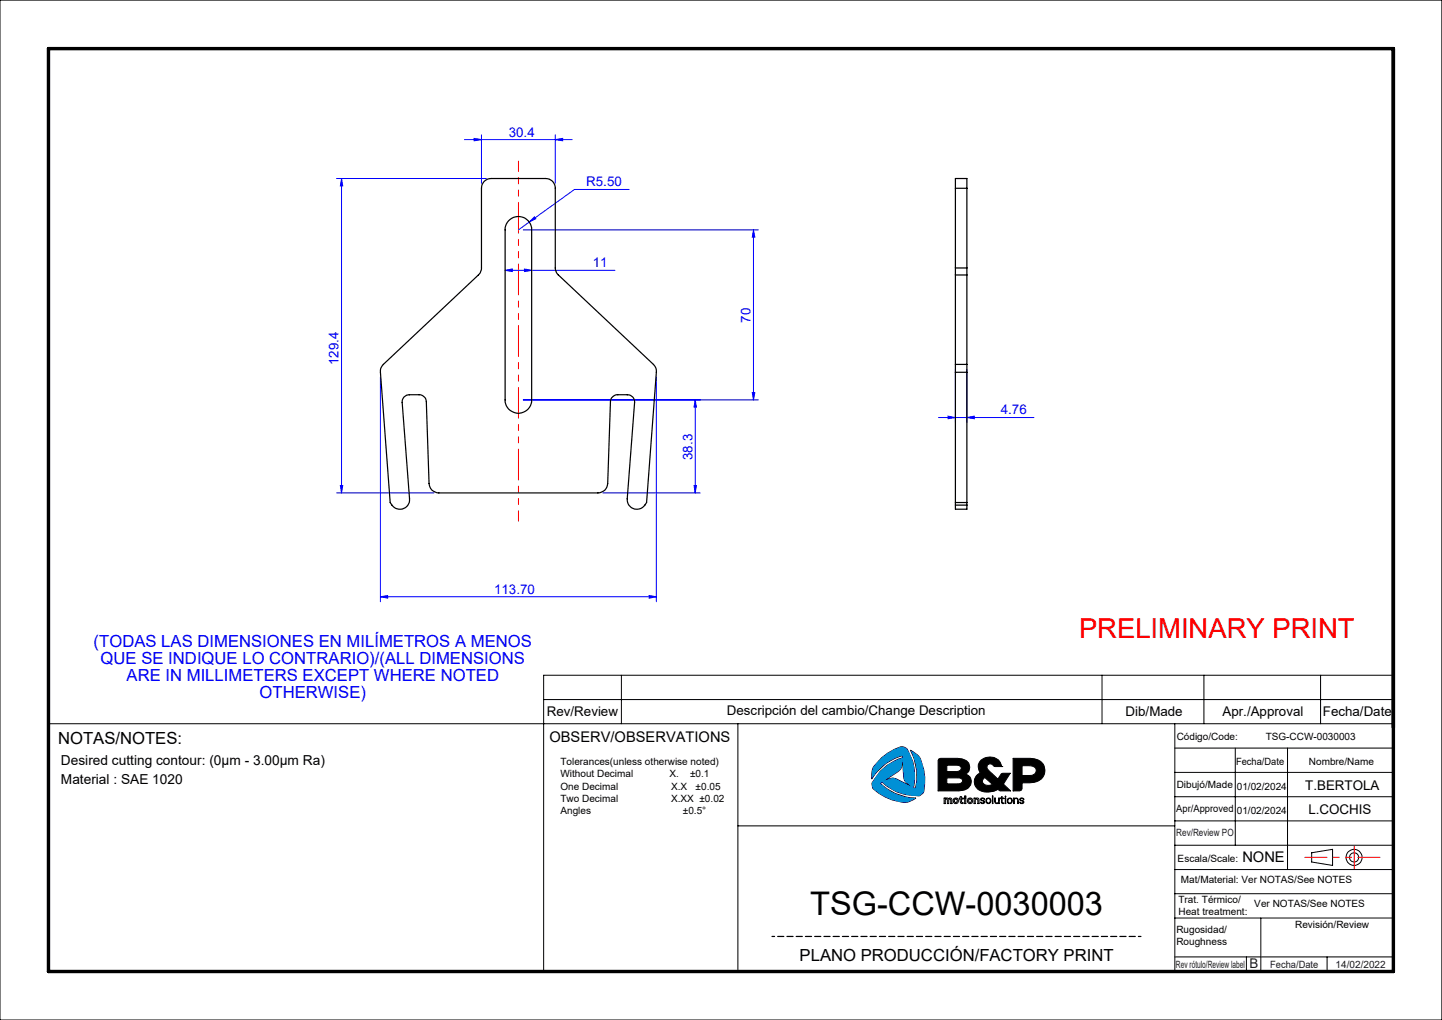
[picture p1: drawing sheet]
<svg xmlns="http://www.w3.org/2000/svg" width="297mm" height="210mm" viewBox="0 0 297 210" stroke-linecap="round" stroke-linejoin="round" font-family="sans-serif">
<g fill="none" stroke="#000" stroke-width=".21">
<path d="M0 0h297v210h-297zM128 139v10M227 139v10M248 139v10M272 139v10M287 139h-175v61M112 144h175M152 149v51M181.6 156a8.6 8.6 0 0 1 4.3-2.3l.8 .4a10.3 10.3 0 0 1 1.4 8.1l.4 .1a10.8 10.8 0 0 0-1-7.9 4.7 4.7 0 0 1 2 1.8 10.1 10.1 0 0 1 .6 7.1l-.7 .5a9.9 9.9 0 0 1-7.7-2.8l-.4 .3a10.8 10.8 0 0 0 7.4 3 4.3 4.3 0 0 1-2.5 .9 9.6 9.6 0 0 1-6.5-3.1l-.1-.8a10.1 10.1 0 0 1 6.3-5.3v-.4a10.4 10.4 0 0 0-6.4 4.8 4.2 4.2 0 0 1 .5-2.6zM185.9 156.6l.2 3.4 .2 .7 1.3 1.2-3.1-1.6-.6-.1-1.8 .5 2.9-1.9 .5-.5zM193.3 156.3l.4-.2h3.5a2.09 2.09 0 0 1 2.5 1.9l-.1 .7-.8 .7a1.68 1.68 0 0 1 1.3 1.7 1.68 1.68 0 0 1-1.5 1.6l-1.2 .1h-4.2zM195 157.5l2.4 .1a.58 .58 0 0 1 .6 .4 .58 .58 0 0 1-.3 .6l-.7 .2h-2z"/>
<path d="M202.1 156.5a2.71 2.71 0 0 1 3.9 .5l.3 .8h-1.5a.8 .8 0 0 0-.8-.5 .8 .8 0 0 0-.7 .6 2.07 2.07 0 0 0 1 1.4l1.2 1.1 .8-1.1 1.8-.1-1.4 2.2 1.4 1.4h-2l-.5-.3a3.5 3.5 0 0 1-4.6-.4 1.98 1.98 0 0 1 .9-3 1.94 1.94 0 0 1 .2-2.6zM206.3 157.8h.1M208.7 156.1h3.5a2.6 2.6 0 0 1 2.9 3.2 2.82 2.82 0 0 1-3.1 1.9h-1.5l-.1 1.5-.4 .1h-1.3zM210.5 157.6a2.82 2.82 0 0 1 2.8 .5 1.05 1.05 0 0 1-.1 1.2 1.05 1.05 0 0 1-1.1 .4h-1.6zM242 149v51M242 159h45M242 154h45M254.4 154v20M265.2 154v25M287 149h-277v51M152 170h90M194.5 164.3l1.5 .1 .1 1h-.3v-.7l-.2-.2-.2 .1v.8h-.3v-.8l-.2-.1-.2 .2v.7h-.2z"/>
<path d="M195 160.2h2.7l.5 .3v.4a.86 .86 0 0 1-1 .5h-2.2zM196.6 164.6l.2-.1 .3 .1v.5l-.3 .1-.2-.1zM197.8 164h.2v.3h.4v.2h-.4v.5a.22 .22 0 0 0 .1 .2 .22 .22 0 0 0 .3 0v.2a.63 .63 0 0 1-.6-.2 .63 .63 0 0 1 0-.7h-.2v-.2h.2zM198.7 164.3h.2v1.1h-.2zM198.7 163.9h.2v.2h-.2zM199.6 164.6l.2-.1 .2 .1v.5l-.2 .1-.2-.1zM200.6 164.3l.9 .1 .1 .2v.8h-.2v-.7l-.3-.2-.2 .3v.6h-.3zM202.5 160.4l.3-.3 1.6 1.4a1.33 1.33 0 0 1-2.1-.6zM202.6 165a.42 .42 0 0 1-.5-.2 .42 .42 0 0 1 0-.4l.5-.1 .2 .3h-.1a.28 .28 0 0 0-.3-.2 .28 .28 0 0 0-.3 .3h.1a.39 .39 0 0 1 .6 .4 .39 .39 0 0 1-.6 .3l-.3-.2 .5 .1h.2v-.3M203.3 164.5l.3-.1 .3 .1 .1 .3-.2 .5-.5-.1zM204.4 163.9h.1v1.5h-.1zM204.9 164.3h.1v.6a.36 .36 0 0 0 .3 .4 .36 .36 0 0 0 .4-.4v-.6h.1v1.1l-.1-.1-.3 .1-.4-.1z"/>
<path d="M206.3 164h.1v.3h.4l-.4 .1v.6a.23 .23 0 0 0 .1 .3 .23 .23 0 0 0 .3 0 .28 .28 0 0 1-.4 .1 .28 .28 0 0 1-.1-.4v-.6h-.3l.3-.1zM207 163.9l.2 .2zM207 164.3h.2v1.1h-.2zM207.7 164.5l.3-.1 .3 .1 .1 .3-.2 .5-.5-.1-.1-.3zM208.8 164.3l.1 .2a.48 .48 0 0 1 .8 .1v.8h-.1v-.6a.36 .36 0 0 0-.3-.4 .36 .36 0 0 0-.4 .4v.6h-.1zM210.1 164.4a.47 .47 0 0 1 .4-.1 .47 .47 0 0 1 .4 .3h-.1a.28 .28 0 0 0-.3-.2 .28 .28 0 0 0-.3 .3h.1a.4 .4 0 0 1 .5 .2 .4 .4 0 0 1-.2 .5h-.3l-.3-.2 .3 .1h.4l.1-.2-.2-.1a.46 .46 0 0 1-.5-.6zM242 164h45M242 169h45M242 174h45M242 179h45M270.2 175.6l4.3-.7v3.3l-4.3-.7zM242 184h45"/>
<path d="M242 189h45M242 197h45M256.7 197v3M259.7 189v11M273.3 197v3"/>
<circle cx="196.9" cy="164.9" r=".57"/>
<circle cx="199.8" cy="164.9" r=".57"/>
<circle cx="203.6" cy="164.9" r=".56"/>
<circle cx="208" cy="164.9" r=".57"/>
<circle cx="278.9" cy="176.5" r="1.66"/>
<circle cx="278.9" cy="176.5" r=".94"/>
</g>
<path d="M159 192.8h76" fill="none" stroke="#000" stroke-width=".25" stroke-dasharray="1.3 .6" stroke-dashoffset=".7"/>
<path d="M10 10h277v190h-277z" fill="none" stroke="#000" stroke-width=".7"/>
<path d="M268.7 176.5h15.5" fill="none" stroke="#f00" stroke-width=".21" stroke-dasharray="6.3 1.3 1.3 1.3 1.3 1.3" stroke-dashoffset="1.8"/>
<path d="M278.9 174.2v4.6" fill="none" stroke="#f00" stroke-width=".21" stroke-dasharray="6.3 1.3 1.3 1.3 1.3 1.3"/>
<path d="M195 160.2h2.7l.5 .3 .1 .4-.3 .3-.5 .2h-2.5zM195 157.5l2.4 .1 .5 .2 .1 .5-.3 .4-.4 .1h-2.3zM193.3 156.3l-.1 6.5h4.4a2.08 2.08 0 0 0 2.4-2.3l-.4-.8-.8-.3a1.68 1.68 0 0 0 .9-1.9 1.68 1.68 0 0 0-1.7-1.3l-4.4-.1zM202.5 160.3l.3-.2 1.6 1.4-.7 .2-.9-.1-.5-.7zM202 156.6l-.5 .9 .1 1.1a.37 .37 0 0 1 .2 .4 .37 .37 0 0 1-.3 .3l-.7 1-.1 .8 .2 .9 .6 .6 .4 .2a4.1 4.1 0 0 0 3.7-.3l.4 .3h2.1l-1.4-1.4 1.4-2.2h-1.8l-.8 1.2-2.1-2-.1-.6 .1-.4 .4-.1 .6 .1 .4 .4h1.5v-.1a2.6 2.6 0 0 0-4.3-1.1zM210.5 157.6h1.8l.7 .3 .4 .5-.1 .7-.4 .4-.5 .2h-1.9zM208.7 156.1v6.7l1.6-.1 .2-.3v-1.2h1.5a2.75 2.75 0 0 0 3.2-2.4v-.8l-.3-.7a3.1 3.1 0 0 0-2.7-1.2z" fill-rule="evenodd" fill="#000"/>
<path d="M181.6 156l-1.6 1.8a4.1 4.1 0 0 0-.5 2.6 10.5 10.5 0 0 1 6.4-4.8v.4a9.6 9.6 0 0 0-6.3 5.4 1.5 1.5 0 0 0 1.1 1.6 8.6 8.6 0 0 0 6.3 2.1l1.7-.8a10.7 10.7 0 0 1-7.4-3l.4-.3a9.8 9.8 0 0 0 7.8 2.8l.6-.5a9.5 9.5 0 0 0-1-7.7l-1.6-1.2a10.7 10.7 0 0 1 1 7.9l-.4-.1a9.7 9.7 0 0 0-1.5-8.2 1.71 1.71 0 0 0-2.1 .2l-1.1 .5zM185.9 156.6l.3 3.9 .2 .4 1.2 1-3.3-1.7h-.7l-1.5 .5 3.2-2.1 .4-.6z" fill-rule="evenodd" fill="#0090d6"/>
<g fill="none" stroke="#00f" stroke-width=".21">
<path d="M69.3 36.8h30.9M70.3 36.8l.3 1.5h-.5zM70.3 36.8v64.7M95.7 28.7h22.2M97.6 28.5l1.6 .2-1.6 .3zM99.2 27.8v9.9M114.4 28.7l1.5-.2v.5zM114.4 27.8v9.9M129.6 39h-11.3l-9.3 6.7M104 55.7l1.5-.3v.5zM104 55.7h22.6M107.8 47.3h48.4"/>
<path d="M108 55.4l1.5 .3-1.5 .2zM109 45.7l-2.2 1.6M110.1 44.7l.2 .3-1.3 .7zM155.2 47.3l.3 1.5h-.6zM155.2 47.3v35M78.4 77.6v46.3M135.2 77.6v46.3M196.8 76.1v10.9M199.1 76.1v10.9M70.1 100h.5l-.3 1.5zM107.8 82.3h48.4M142.9 100h.5l-.2 1.5z"/>
<path d="M143.2 82.3l.2 1.5h-.5zM143.2 82.3v19.2M154.9 80.8h.6l-.3 1.5zM193.3 86h19.7M195.3 85.7l1.5 .3-1.5 .2zM199.1 86l1.6-.3v.5zM69.3 101.5h20.1M124.2 101.5h20M78.4 122.9l1.4-.3v.5zM78.4 122.9h56.8M133.7 122.6l1.5 .3-1.5 .2z"/>
</g>
<path d="M106.8 33.2v74.1" fill="none" stroke="#f00" stroke-width=".21" stroke-dasharray="6.3 1.3 1.3 1.3 1.3 1.3" stroke-dashoffset="4.2"/>
<g fill="#00f">
<path d="M110.1 44.7l.2 .3-1.3 .7z"/>
<path d="M114.4 28.7l1.5-.2v.5zM97.6 28.5l1.6 .2-1.6 .3z"/>
<path d="M104 55.7l1.5-.3v.5zM108 55.4l1.5 .3-1.5 .2z"/>
<path d="M195.3 85.7l1.5 .3-1.5 .2zM199.1 86l1.6-.3v.5z"/>
<path d="M133.7 122.6l1.5 .3-1.5 .2zM78.4 122.9l1.4-.3v.5z"/>
<path d="M70.3 36.8l.3 1.5h-.5zM70.1 100h.5l-.3 1.5zM155.2 47.3l.3 1.5h-.6zM154.9 80.8h.6l-.3 1.5zM143.2 82.3l.2 1.5h-.5zM142.9 100h.5l-.2 1.5z"/>
</g>
<g fill="none" stroke="#000" stroke-width=".25">
<path d="M99.6 37.5l.9-.6 .7-.1h11.2a1.97 1.97 0 0 1 2 2v16.6l.2 .8 20 18.8a1.92 1.92 0 0 1 .6 1.7l-2 26.8a2.05 2.05 0 0 1-2.4 1.3 2.05 2.05 0 0 1-1.6-2.1l1.5-19.8a1.45 1.45 0 0 0-1.5-1.6h-2a1.51 1.51 0 0 0-1.5 1.4l-.5 16.8a1.99 1.99 0 0 1-2 2h-32.8a1.99 1.99 0 0 1-2-2l-.6-16.8a1.51 1.51 0 0 0-1.5-1.4h-2a1.45 1.45 0 0 0-1.5 1.6l1.5 19.8a2.05 2.05 0 0 1-1.6 2.1 2.05 2.05 0 0 1-2.3-1.3l-2-26.8a1.92 1.92 0 0 1 .6-1.7l19.9-18.8 .3-.8v-16.6l.1-.7zM196.8 38.8v-2h2.3v2M196.8 38.8v16.4M196.8 38.8h2.3M199.1 38.8v16.4M104.7 45.5a2.74 2.74 0 0 1 3.1-.7 2.74 2.74 0 0 1 1.7 2.5v35a2.73 2.73 0 0 1-2.7 2.8 2.73 2.73 0 0 1-2.8-2.8v-35.4l.3-.8zM196.8 55.2v1.4M196.8 56.6v18.4M196.8 56.6h2.3M196.8 55.2h2.3M199.1 55.2v1.4M199.1 56.6v18.4"/>
<path d="M196.8 75v1.7M196.8 76.7h2.3M196.8 75h2.3M196.8 76.7v27.3M199.1 75v1.7M199.1 76.7v27.3M196.8 104v.8h2.3v-.8M196.8 103.5h2.3M196.8 104h2.3"/>
</g>
<text font-size="6.7" x="166.9" y="188.3">TSG-CCW-0030003</text>
<text font-size="5.6" fill="#f00" x="222.2" y="131.3">PRELIMINARY PRINT</text>
<g font-size="3.4" fill="#00f">
<text x="19.3" y="133.3">(TODAS LAS DIMENSIONES EN MILÍMETROS A MENOS</text>
<text x="20.7" y="136.8">QUE SE INDIQUE LO CONTRARIO)/(ALL DIMENSIONS</text>
<text x="26.1" y="140.3">ARE IN MILLIMETERS EXCEPT WHERE NOTED</text>
<text x="53.5" y="143.8">OTHERWISE)</text>
</g>
<g font-size="3.4">
<text x="12" y="153.1">NOTAS/NOTES:</text>
<text x="164.7" y="197.9">PLANO PRODUCCIÓN/FACTORY PRINT</text>
</g>
<g font-size="3">
<text x="113.2" y="152.7">OBSERV/OBSERVATIONS</text>
<text x="255.9" y="177.4">NONE</text>
</g>
<g font-size="2.8">
<text x="12.6" y="157.6">Desired cutting contour: (0µm - 3.00µm Ra)</text>
<text x="12.6" y="161.4">Material : SAE 1020</text>
</g>
<g font-size="2.7" fill="#00f">
<text x="104.8" y="28.1">30.4</text>
<text x="120.7" y="38.4">R5.50</text>
<text x="122.1" y="55">11</text>
<text x="154.6" y="66.4" transform="rotate(-90 154.6 66.4)">70</text>
<text x="69.7" y="75.2" transform="rotate(-90 69.7 75.2)">129.4</text>
<text x="206.1" y="85.3">4.76</text>
<text x="142.6" y="94.7" transform="rotate(-90 142.6 94.7)">38.3</text>
<text x="101.8" y="122.2">113.70</text>
</g>
<g font-size="2.7">
<text x="112.6" y="147.5">Rev/Review</text>
<text x="149.7" y="147.3">Descripción del cambio/Change Description</text>
<text x="231.8" y="147.3">Dib/Made</text>
<text x="251.8" y="147.3">Apr./Approval</text>
<text x="272.5" y="147.4">Fecha/Date</text>
<text x="268.8" y="162.6">T.BERTOLA</text>
<text x="269.5" y="167.7">L.COCHIS</text>
</g>
<text font-size="2.7" fill="#191924" x="257.3" y="199.4">B</text>
<g font-size="2.1">
<text x="242.4" y="152.3">Código/Code:</text>
<text x="260.7" y="152.3">TSG-CCW-0030003</text>
<text x="115.4" y="157.6">Tolerances(unless otherwise noted)</text>
<text x="115.4" y="160.1">Without Decimal</text>
<text x="137.9" y="160.1">X.</text>
<text x="142.1" y="160.1">±0.1</text>
<text x="254.6" y="157.4">Fecha/Date</text>
<text x="269.6" y="157.5">Nombre/Name</text>
<text x="115.4" y="162.6">One Decimal</text>
<text x="115.4" y="165.1">Two Decimal</text>
<text x="115.4" y="167.6">Angles</text>
<text x="138.2" y="165.1">X.XX ±0.02</text>
<text x="138.2" y="162.6">X.X</text>
<text x="140.6" y="167.6">±0.5°</text>
<text x="143.3" y="162.6">±0.05</text>
<text x="242.3" y="167.1">Apr/Approved</text>
<text x="242.4" y="162.3">Dibujó/Made</text>
<text x="254.7" y="162.6">01/02/2024</text>
<text x="254.7" y="167.7">01/02/2024</text>
<text x="242.6" y="177.5">Escala/Scale:</text>
<text x="242.7" y="185.9">Trat. Térmico/</text>
<text x="243.2" y="181.7">Mat/Material: Ver NOTAS/See NOTES</text>
<text x="242.7" y="188.4">Heat treatment:</text>
<text x="258.3" y="186.7">Ver NOTAS/See NOTES</text>
<text x="266.8" y="191.1">Revisión/Review</text>
<text x="242.3" y="192">Rugosidad/</text>
<text x="242.3" y="194.5">Roughness</text>
</g>
<g font-size="2.1" fill="#191924">
<text x="242.3" y="172.1">Rev/Review PO</text>
<text x="242.2" y="199.2">Rev rótulo/Review label</text>
<text x="261.6" y="199.3">Fecha/Date</text>
<text x="275.1" y="199.3">14/02/2022</text>
</g>
</svg>
